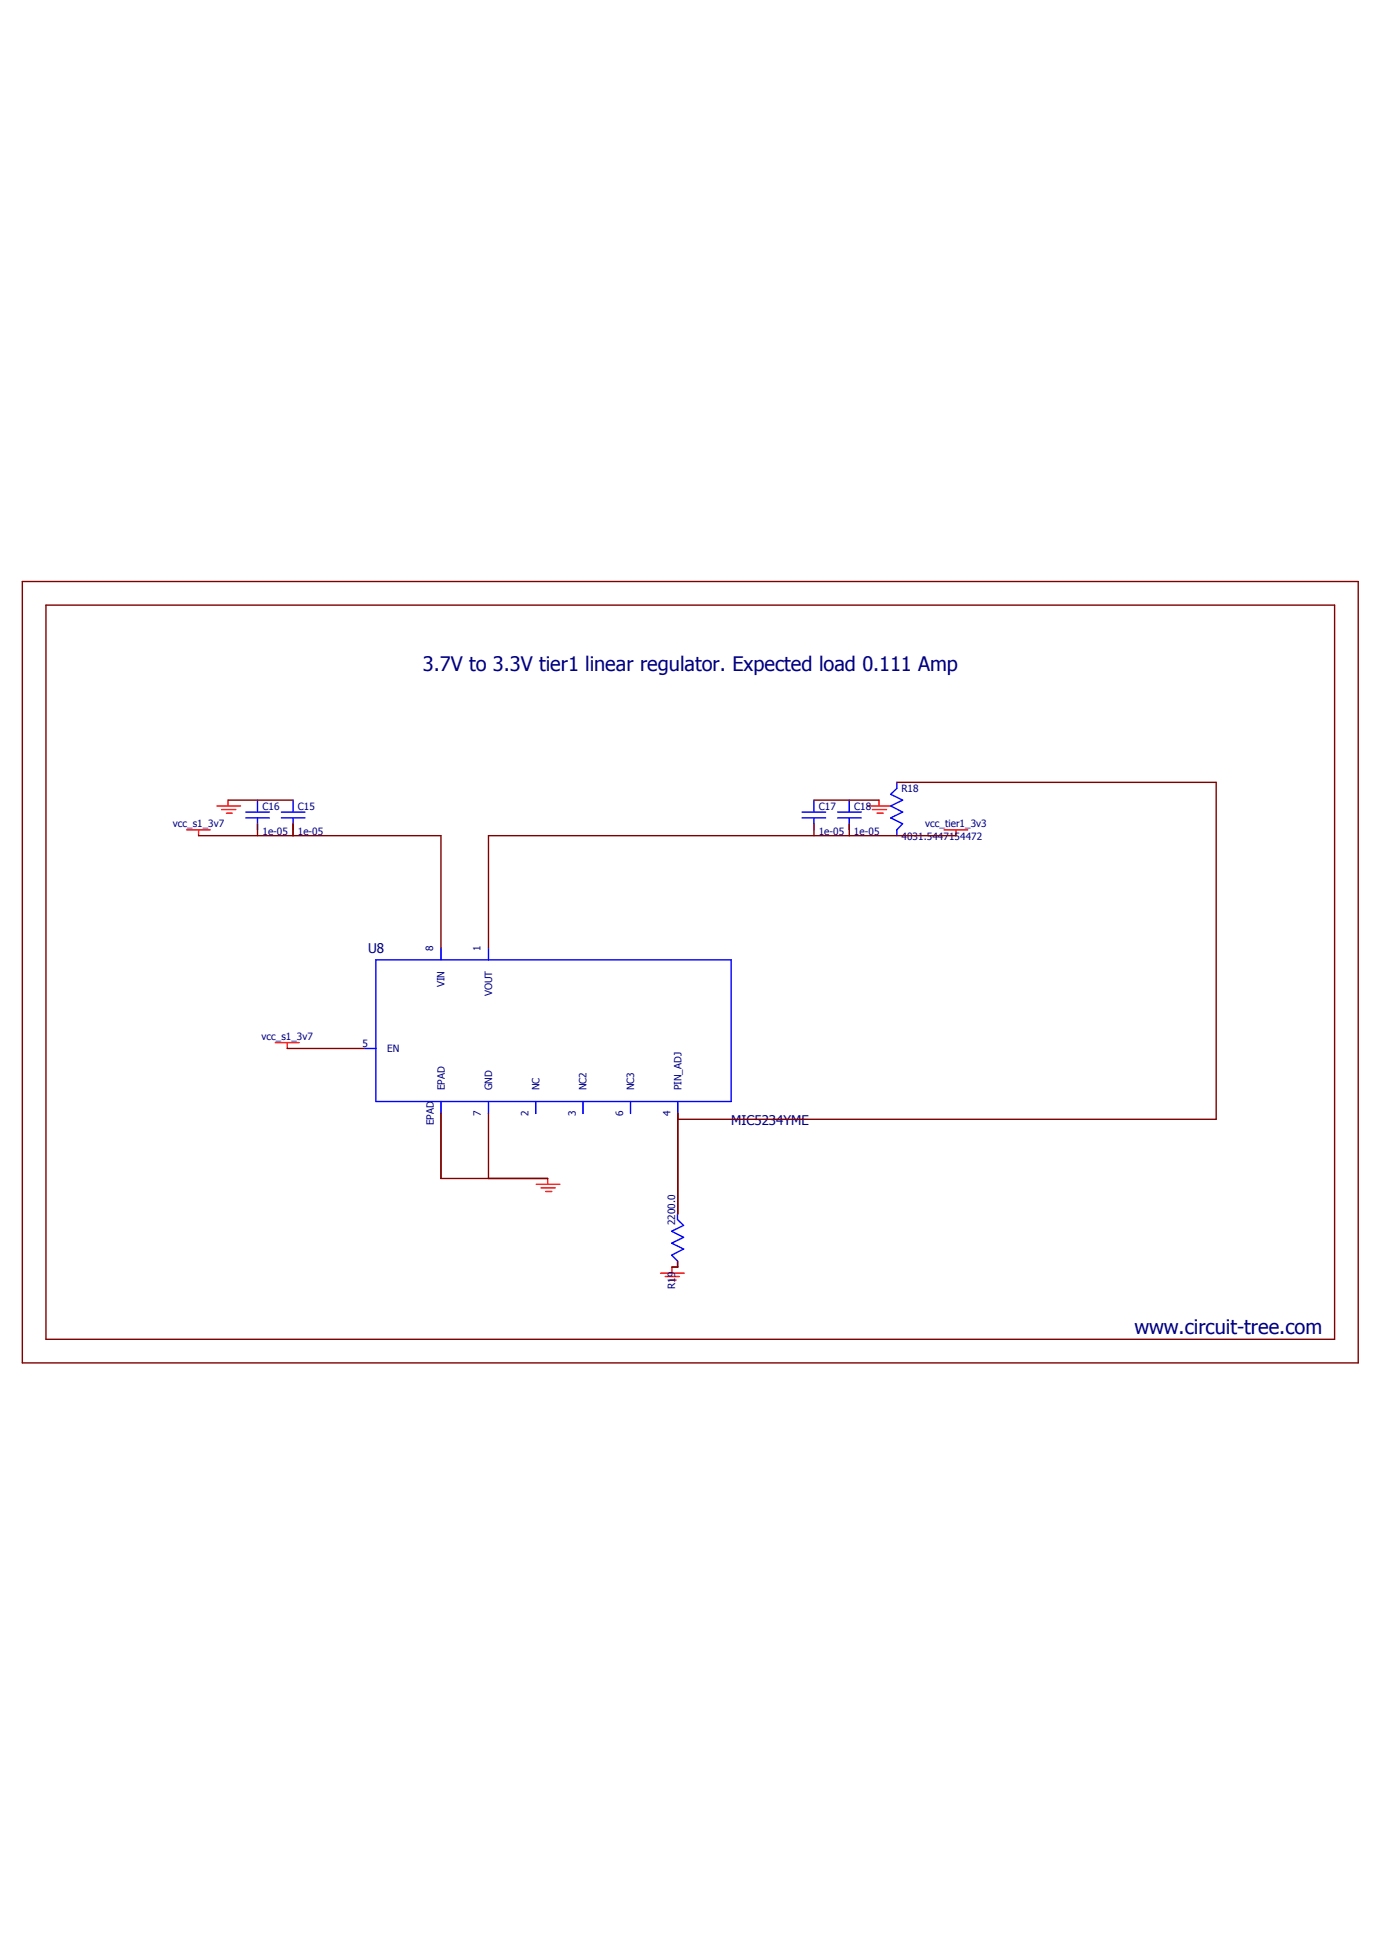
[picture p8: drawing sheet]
<svg xmlns="http://www.w3.org/2000/svg" width="210mm" height="297mm" viewBox="0 0 210 297" stroke-linecap="round" stroke-linejoin="round" font-family="sans-serif">
<path d="M3 88.5l204 119.6M207 88.5l-204 119.6" fill="none" stroke="#fff" stroke-width=".15"/>
<g fill="none" stroke="#f00" stroke-width=".21">
<path d="M28.4 126.5h3.6M30.2 126.5v.8M33 122.8h3.6M33.8 123.4h2.1M34.5 123.9h.9M34.7 121.9v.9M132.1 122.8h3.7M132.8 123.4h2.2M133.6 123.9h.9M133.9 121.9v.9M143.8 126.5h3.6M145.6 126.5v.8"/>
<path d="M41.9 158.9h3.7M43.7 158.9v.9M83.4 179.6v.9M81.7 180.5h3.6M82.4 181h2.1M83.1 181.6h.9M100.6 194h3.6M101.3 194.5h2.2M102 195.1h1M102.3 193.1v.9"/>
</g>
<g fill="none" stroke="#800000" stroke-width=".21">
<path d="M3.4 88.6h203.4v119.1h-203.4zM7 92.2h196.2v111.9h-196.2zM136.6 119.2h48.6v51.4h-82M30.2 127.3h36.9v17.1M34.7 121.9h9.9M39.2 125.5v1.8M44.6 125.5v1.8M124 125.5v1.8M124 121.9h9.9M129.3 125.5v1.8M145.6 127.3h-71.2v17.1M43.7 159.8h11.8"/>
<path d="M67.1 169.7v9.9h16.3M74.4 169.7v9.9M103.2 169.7v15.3M103.2 192.2v.9h-.9"/>
</g>
<g fill="none" stroke="#00f" stroke-width=".21">
<path d="M136.6 119.2v.9l-1 .9 1.9 .9-1.9 .9 1.9 .9-1.9 .9 1.9 .9-.9 1v.8M37.4 123.7h3.6M37.4 124.6h3.6M39.2 121.9v1.8M39.2 124.6v1.9M42.9 123.7h3.6M42.9 124.6h3.6M44.6 121.9v1.8M44.6 124.6v1.9M122.1 123.7h3.6M122.1 124.6h3.6M124 121.9v1.8"/>
<path d="M124 124.6v1.9M127.6 123.7h3.6M127.6 124.6h3.6M129.3 121.9v1.8M129.3 124.6v1.9M55.5 159.8h1.7M57.2 146.3h54.1v21.6h-54.1zM67.1 144.4v1.9M74.4 144.4v1.9M67.1 167.9v1.8M74.4 167.9v1.8M81.6 167.9v1.8"/>
<path d="M88.8 167.9v1.8M96 167.9v1.8M103.2 167.9v1.8M103.2 185v.8l.9 .9-1.8 .9 1.8 1-1.8 .8 1.8 .9-1.8 1 .9 .9v.8"/>
</g>
<path d="M55.5 159.8h1.8M67.1 144.4v1.9M74.4 144.4v1.9M67.1 167.9v1.8M74.4 167.9v1.8M81.6 167.9v1.8M88.8 167.9v1.8M96 167.9v1.8M103.2 167.9v1.8" fill="none" stroke="#00f" stroke-width=".15"/>
<g font-size="3" fill="#000080">
<text x="64.4" y="102.3">3.7V to 3.3V tier1 linear regulator. Expected load 0.111 Amp</text>
<text x="172.8" y="203.3">www.circuit-tree.com</text>
</g>
<g font-size="2" fill="#000080">
<text x="56.1" y="145.2">U8</text>
<text x="111.3" y="171.5">MIC5234YME</text>
</g>
<g font-size="1.5" fill="#000080">
<text x="40" y="123.4">C16</text>
<text x="45.3" y="123.4">C15</text>
<text x="124.7" y="123.4">C17</text>
<text x="130.1" y="123.4">C18</text>
<text x="137.3" y="120.7">R18</text>
<text x="26.3" y="126.1">vcc_s1_3v7</text>
<text x="40" y="127.2">1e-05</text>
<text x="45.3" y="127.2">1e-05</text>
<text x="124.7" y="127.2">1e-05</text>
<text x="130.1" y="127.2">1e-05</text>
<text x="137.3" y="128.1">4031.5447154472</text>
<text x="140.9" y="126.1">vcc_tier1_3v3</text>
<text x="66" y="144.9" transform="rotate(-90 66 144.9)">8</text>
<text x="73.2" y="144.9" transform="rotate(-90 73.2 144.9)">1</text>
<text x="67.7" y="150.4" transform="rotate(-90 67.7 150.4)">VIN</text>
<text x="74.9" y="151.8" transform="rotate(-90 74.9 151.8)">VOUT</text>
<text x="39.8" y="158.5">vcc_s1_3v7</text>
<text x="55.2" y="159.5">5</text>
<text x="59" y="160.3">EN</text>
<text x="67.7" y="166.2" transform="rotate(-90 67.7 166.2)">EPAD</text>
<text x="74.9" y="166.2" transform="rotate(-90 74.9 166.2)">GND</text>
<text x="82.1" y="166.2" transform="rotate(-90 82.1 166.2)">NC</text>
<text x="89.3" y="166.2" transform="rotate(-90 89.3 166.2)">NC2</text>
<text x="96.6" y="166.2" transform="rotate(-90 96.6 166.2)">NC3</text>
<text x="103.8" y="166.2" transform="rotate(-90 103.8 166.2)">PIN_ADJ</text>
<text x="66" y="171.5" transform="rotate(-90 66 171.5)">EPAD</text>
<text x="73.2" y="170.1" transform="rotate(-90 73.2 170.1)">7</text>
<text x="80.5" y="170.1" transform="rotate(-90 80.5 170.1)">2</text>
<text x="87.7" y="170.1" transform="rotate(-90 87.7 170.1)">3</text>
<text x="94.9" y="170.1" transform="rotate(-90 94.9 170.1)">6</text>
<text x="102.1" y="170.1" transform="rotate(-90 102.1 170.1)">4</text>
<text x="102.8" y="186.7" transform="rotate(-90 102.8 186.7)">2200.0</text>
<text x="102.8" y="196.4" transform="rotate(-90 102.8 196.4)">R19</text>
</g>
</svg>
